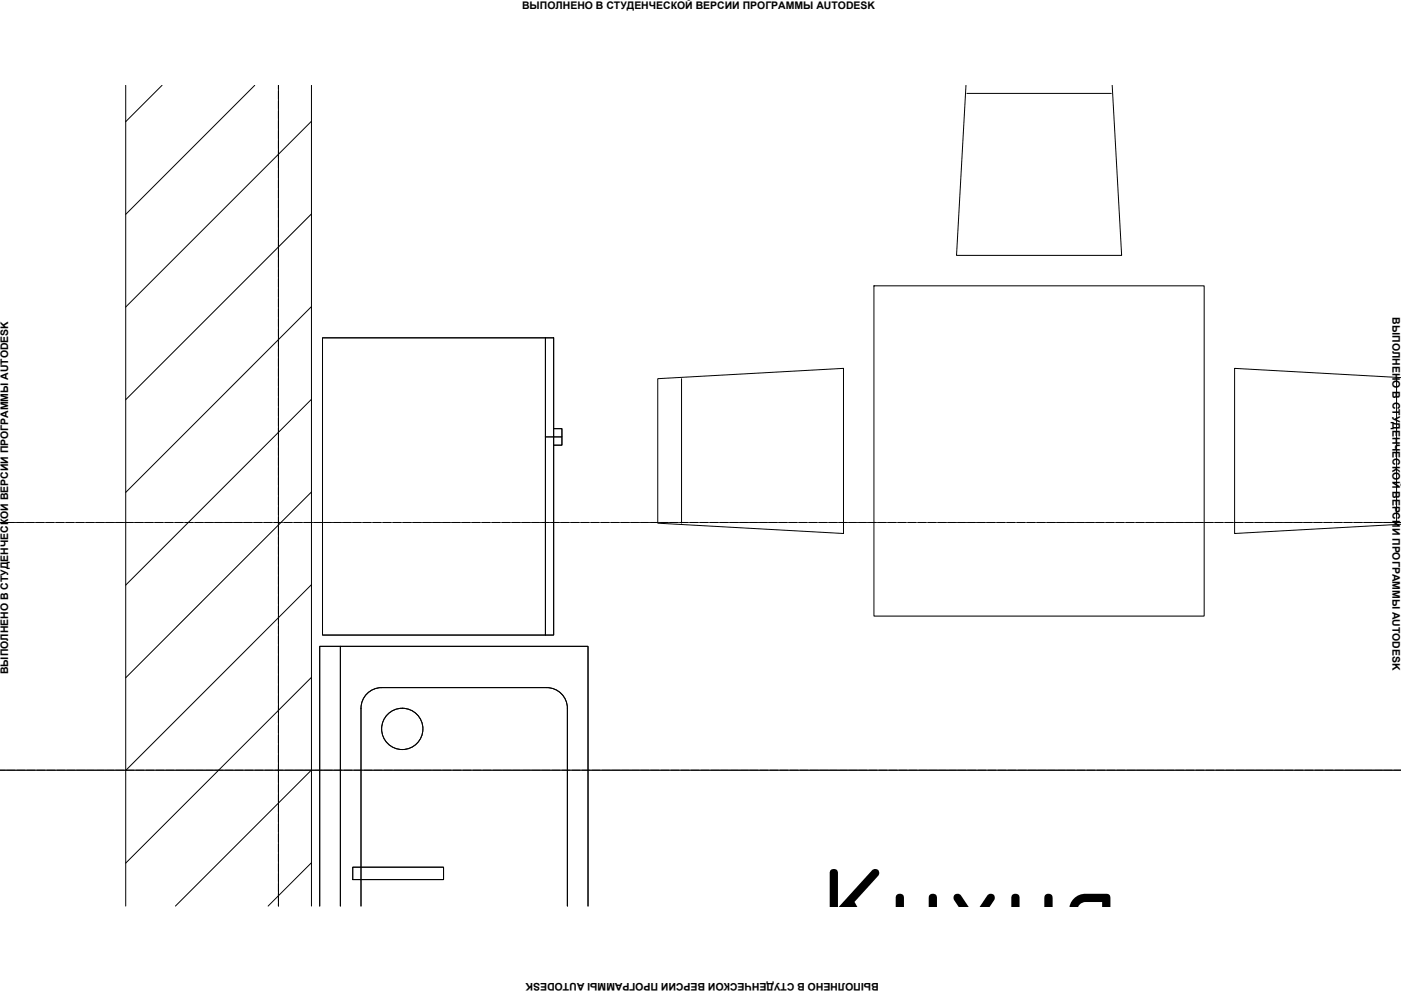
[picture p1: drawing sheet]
<svg xmlns="http://www.w3.org/2000/svg" width="594mm" height="420mm" viewBox="0 0 594 420" stroke-linecap="round" stroke-linejoin="round" font-family="sans-serif">
<path d="M68.7 36.2l-15.4 15.4M108 36.2l-54.7 54.7M132.1 51.4l-78.8 78.8M132.1 90.7l-78.8 78.8M132.1 130l-78.8 78.8M132.1 169.3l-78.8 78.8M132.1 208.6l-78.8 78.8M132.1 247.9l-78.8 78.7M132.1 287.2l-78.8 78.7M132.1 326.5l-57.7 57.7M132.1 365.8l-18.4 18.4" fill="none" stroke="#000" stroke-width=".42"/>
<path d="M53.3 36.2v348M132.1 36.2v348" fill="none" stroke="#000" stroke-width=".42"/>
<g fill="none" stroke="#000" stroke-width=".42">
<path d="M409.6 36.2l-4 72.1h70l-4-72.1M410 39.6h61.2M370.6 121.2h140v140h-140zM136.8 143.2h98v126.1h-98zM231.3 143.2v126.1M278.9 160.6l78.8-4.4v70l-78.8-4.4zM289 160.6v61.2M592.2 160.6v61.2M594 160.1l-70.5-3.9v70l70.5-3.9M231.3 185.2h7M234.8 181.7h3.5v7h-3.5M144.3 274v110.2"/>
<path d="M149.6 367.7h38.5v5.2h-38.5zM135.6 384.2v-110.2h113.7v110.2M153.1 384.2v-83.9a8.8 8.8 0 0 1 8.7-8.8h70a8.8 8.8 0 0 1 8.8 8.8v83.9"/>
<circle cx="170.6" cy="309" r="8.8"/>
</g>
<g fill="none" stroke="#000" stroke-width=".42">
<path d="M118.1 36.2v348M0 221.5h2M2.3 221.5h.2M2.7 221.5h3.5M6.5 221.5h.2M6.9 221.5h3.5M10.7 221.5h.2M11.1 221.5h3.5M14.9 221.5h.2M15.3 221.5h3.5M19.1 221.5h.2M19.5 221.5h3.5"/>
<path d="M23.3 221.5h.2M23.7 221.5h3.5M27.5 221.5h.2M27.9 221.5h3.5M31.7 221.5h.2M32.1 221.5h3.5M35.9 221.5h.2M36.3 221.5h3.5M40.1 221.5h.2M40.5 221.5h3.5M44.3 221.5h.2M44.7 221.5h3.5"/>
<path d="M48.5 221.5h.2M48.9 221.5h3.5M52.7 221.5h.2M53.1 221.5h3.5M56.9 221.5h.2M57.3 221.5h3.5M61.1 221.5h.2M61.5 221.5h3.5M65.3 221.5h.2M65.7 221.5h3.5M69.5 221.5h.2M69.9 221.5h3.5"/>
<path d="M73.7 221.5h.2M74.1 221.5h3.5M77.9 221.5h.2M78.3 221.5h3.5M82.1 221.5h.2M82.5 221.5h3.5M86.3 221.5h.2M86.7 221.5h3.5M90.5 221.5h.2M90.9 221.5h3.5M94.7 221.5h.2M95.1 221.5h3.5"/>
<path d="M98.9 221.5h.2M99.3 221.5h3.5M103.1 221.5h.2M103.5 221.5h3.5M107.3 221.5h.2M107.7 221.5h3.5M111.5 221.5h.2M111.9 221.5h3.5M115.7 221.5h.2M116.1 221.5h3.5M119.9 221.5h.2M120.3 221.5h3.5"/>
<path d="M124.1 221.5h.2M124.5 221.5h3.5M128.3 221.5h.2M128.7 221.5h3.5M132.5 221.5h.2M132.9 221.5h3.5M136.7 221.5h.2M137.1 221.5h3.5M140.9 221.5h.2M141.3 221.5h3.5M145.1 221.5h.2M145.5 221.5h3.5"/>
<path d="M149.3 221.5h.2M149.7 221.5h3.5M153.5 221.5h.2M153.9 221.5h3.5M157.7 221.5h.2M158.1 221.5h3.5M161.9 221.5h.2M162.3 221.5h3.5M166.1 221.5h.2M166.5 221.5h3.5M170.3 221.5h.2M170.7 221.5h3.5"/>
<path d="M174.5 221.5h.2M174.9 221.5h3.5M178.7 221.5h.2M179.1 221.5h3.5M182.9 221.5h.2M183.3 221.5h3.5M187.1 221.5h.2M187.5 221.5h3.5M191.3 221.5h.2M191.7 221.5h3.6M195.5 221.5h.2M196 221.5h3.5"/>
<path d="M199.7 221.5h.2M200.2 221.5h3.5M203.9 221.5h.2M204.4 221.5h3.5M208.1 221.5h.2M208.6 221.5h3.5M212.3 221.5h.2M212.8 221.5h3.5M216.5 221.5h.2M217 221.5h3.5M220.7 221.5h.2M221.2 221.5h3.5"/>
<path d="M224.9 221.5h.2M225.4 221.5h3.5M229.1 221.5h.2M229.6 221.5h3.5M233.3 221.5h.2M233.8 221.5h3.5M237.5 221.5h.2M238 221.5h3.5M241.7 221.5h.2M242.2 221.5h3.5M245.9 221.5h.2M246.4 221.5h3.5"/>
<path d="M250.1 221.5h.2M250.6 221.5h3.5M254.3 221.5h.2M254.8 221.5h3.5M258.5 221.5h.2M259 221.5h3.5M262.7 221.5h.2M263.2 221.5h3.5M266.9 221.5h.2M267.4 221.5h3.5M271.1 221.5h.2M271.6 221.5h3.5"/>
<path d="M275.3 221.5h.2M275.8 221.5h3.5M279.5 221.5h.2M280 221.5h3.5M283.7 221.5h.2M284.2 221.5h3.5M287.9 221.5h.2M288.4 221.5h3.5M292.1 221.5h.2M292.6 221.5h3.5M296.3 221.5h.2M296.8 221.5h3.5"/>
<path d="M300.5 221.5h.2M301 221.5h3.5M304.7 221.5h.2M305.2 221.5h3.5M308.9 221.5h.2M309.4 221.5h3.5M313.1 221.5h.2M313.6 221.5h3.5M317.3 221.5h.2M317.8 221.5h3.5M321.5 221.5h.2M322 221.5h3.5"/>
<path d="M325.7 221.5h.2M326.2 221.5h3.5M329.9 221.5h.2M330.4 221.5h3.5M334.1 221.5h.2M334.6 221.5h3.5M338.3 221.5h.2M338.8 221.5h3.5M342.5 221.5h.2M343 221.5h3.5M346.7 221.5h.2M347.2 221.5h3.5"/>
<path d="M350.9 221.5h.2M351.4 221.5h3.5M355.1 221.5h.2M355.6 221.5h3.5M359.3 221.5h.2M359.8 221.5h3.5M363.5 221.5h.2M364 221.5h3.5M367.7 221.5h.2M368.2 221.5h3.5M371.9 221.5h.2M372.4 221.5h3.5"/>
<path d="M376.1 221.5h.2M376.6 221.5h3.5M380.3 221.5h.2M380.8 221.5h3.5M384.5 221.5h.2M385 221.5h3.5M388.7 221.5h.2M389.2 221.5h3.5M392.9 221.5h.2M393.4 221.5h3.5M397.1 221.5h.2M397.6 221.5h3.5"/>
<path d="M401.3 221.5h.2M401.8 221.5h3.5M405.5 221.5h.2M406 221.5h3.5M409.8 221.5h.1M410.2 221.5h3.5M414 221.5h.1M414.4 221.5h3.5M418.2 221.5h.1M418.6 221.5h3.5M422.4 221.5h.1M422.8 221.5h3.5"/>
<path d="M426.6 221.5h.1M427 221.5h3.5M430.8 221.5h.1M431.2 221.5h3.5M435 221.5h.1M435.4 221.5h3.5M439.2 221.5h.1M439.6 221.5h3.5M443.4 221.5h.1M443.8 221.5h3.5M447.6 221.5h.1M448 221.5h3.5"/>
<path d="M451.8 221.5h.1M452.2 221.5h3.5M456 221.5h.1M456.4 221.5h3.5M460.2 221.5h.1M460.6 221.5h3.5M464.4 221.5h.1M464.8 221.5h3.5M468.6 221.5h.1M469 221.5h3.5M472.8 221.5h.1M473.2 221.5h3.5"/>
<path d="M477 221.5h.1M477.4 221.5h3.5M481.2 221.5h.1M481.6 221.5h3.5M485.4 221.5h.1M485.8 221.5h3.5M489.6 221.5h.1M490 221.5h3.5M493.8 221.5h.1M494.2 221.5h3.5M498 221.5h.1M498.4 221.5h3.5"/>
<path d="M502.2 221.5h.1M502.6 221.5h3.5M506.4 221.5h.1M506.8 221.5h3.5M510.6 221.5h.1M511 221.5h3.5M514.8 221.5h.1M515.2 221.5h3.5M519 221.5h.1M519.4 221.5h3.5M523.2 221.5h.1M523.6 221.5h3.5"/>
<path d="M527.4 221.5h.1M527.8 221.5h3.5M531.6 221.5h.1M532 221.5h3.5M535.8 221.5h.1M536.2 221.5h3.5M540 221.5h.1M540.4 221.5h3.5M544.2 221.5h.1M544.6 221.5h3.5M548.4 221.5h.1M548.8 221.5h3.5"/>
<path d="M552.6 221.5h.1M553 221.5h3.5M556.8 221.5h.2M557.2 221.5h3.5M561 221.5h.2M561.4 221.5h3.5M565.2 221.5h.2M565.6 221.5h3.5M569.4 221.5h.2M569.8 221.5h3.5M573.6 221.5h.2M574 221.5h3.5"/>
<path d="M577.8 221.5h.2M578.2 221.5h3.5M582 221.5h.2M582.4 221.5h3.5M586.2 221.5h.2M586.6 221.5h3.5M590.4 221.5h.2M590.8 221.5h3.2M0 326.5h2.3M2.6 326.5h.2M3 326.5h3.5M6.8 326.5h.2"/>
<path d="M7.2 326.5h3.5M11 326.5h.2M11.4 326.5h3.5M15.2 326.5h.2M15.6 326.5h3.5M19.4 326.5h.2M19.8 326.5h3.5M23.6 326.5h.2M24 326.5h3.5M27.8 326.5h.2M28.2 326.5h3.5M32 326.5h.2"/>
<path d="M32.4 326.5h3.5M36.2 326.5h.2M36.6 326.5h3.5M40.4 326.5h.2M40.8 326.5h3.5M44.6 326.5h.2M45 326.5h3.5M48.8 326.5h.2M49.2 326.5h3.5M53 326.5h.2M53.4 326.5h3.5M57.2 326.5h.2"/>
<path d="M57.6 326.5h3.5M61.4 326.5h.2M61.8 326.5h3.5M65.6 326.5h.2M66 326.5h3.5M69.8 326.5h.2M70.2 326.5h3.5M74 326.5h.2M74.4 326.5h3.5M78.2 326.5h.2M78.6 326.5h3.5M82.4 326.5h.2"/>
<path d="M82.8 326.5h3.5M86.6 326.5h.2M87 326.5h3.5M90.8 326.5h.2M91.2 326.5h3.5M95 326.5h.2M95.4 326.5h3.5M99.2 326.5h.2M99.6 326.5h3.6M103.4 326.5h.2M103.9 326.5h3.5M107.6 326.5h.2"/>
<path d="M108.1 326.5h3.5M111.8 326.5h.2M112.3 326.5h3.5M116 326.5h.2M116.5 326.5h3.5M120.2 326.5h.2M120.7 326.5h3.5M124.4 326.5h.2M124.9 326.5h3.5M128.6 326.5h.2M129.1 326.5h3.5M132.8 326.5h.2"/>
<path d="M133.3 326.5h3.5M137 326.5h.2M137.5 326.5h3.5M141.2 326.5h.2M141.7 326.5h3.5M145.4 326.5h.2M145.9 326.5h3.5M149.6 326.5h.2M150.1 326.5h3.5M153.8 326.5h.2M154.3 326.5h3.5M158 326.5h.2"/>
<path d="M158.5 326.5h3.5M162.2 326.5h.2M162.7 326.5h3.5M166.4 326.5h.2M166.9 326.5h3.5M170.6 326.5h.2M171.1 326.5h3.5M174.8 326.5h.2M175.3 326.5h3.5M179 326.5h.2M179.5 326.5h3.5M183.2 326.5h.2"/>
<path d="M183.7 326.5h3.5M187.4 326.5h.2M187.9 326.5h3.5M191.6 326.5h.2M192.1 326.5h3.5M195.8 326.5h.2M196.3 326.5h3.5M200 326.5h.2M200.5 326.5h3.5M204.2 326.5h.2M204.7 326.5h3.5M208.4 326.5h.2"/>
<path d="M208.9 326.5h3.5M212.6 326.5h.2M213.1 326.5h3.5M216.8 326.5h.2M217.3 326.5h3.5M221 326.5h.2M221.5 326.5h3.5M225.2 326.5h.2M225.7 326.5h3.5M229.4 326.5h.2M229.9 326.5h3.5M233.6 326.5h.2"/>
<path d="M234.1 326.5h3.5M237.8 326.5h.2M238.3 326.5h3.5M242 326.5h.2M242.5 326.5h3.5M246.2 326.5h.2M246.7 326.5h3.5M250.4 326.5h.2M250.9 326.5h3.5M254.6 326.5h.2M255.1 326.5h3.5M258.8 326.5h.2"/>
<path d="M259.3 326.5h3.5M263 326.5h.2M263.5 326.5h3.5M267.2 326.5h.2M267.7 326.5h3.5M271.4 326.5h.2M271.9 326.5h3.5M275.6 326.5h.2M276.1 326.5h3.5M279.8 326.5h.2M280.3 326.5h3.5M284 326.5h.2"/>
<path d="M284.5 326.5h3.5M288.2 326.5h.2M288.7 326.5h3.5M292.4 326.5h.2M292.9 326.5h3.5M296.6 326.5h.2M297.1 326.5h3.5M300.8 326.5h.2M301.3 326.5h3.5M305 326.5h.2M305.5 326.5h3.5M309.2 326.5h.2"/>
<path d="M309.7 326.5h3.5M313.4 326.5h.2M313.9 326.5h3.5M317.6 326.5h.2M318.1 326.5h3.5M321.9 326.5h.1M322.3 326.5h3.5M326.1 326.5h.1M326.5 326.5h3.5M330.3 326.5h.1M330.7 326.5h3.5M334.5 326.5h.1"/>
<path d="M334.9 326.5h3.5M338.7 326.5h.1M339.1 326.5h3.5M342.9 326.5h.1M343.3 326.5h3.5M347.1 326.5h.1M347.5 326.5h3.5M351.3 326.5h.1M351.7 326.5h3.5M355.5 326.5h.1M355.9 326.5h3.5M359.7 326.5h.1"/>
<path d="M360.1 326.5h3.5M363.9 326.5h.1M364.3 326.5h3.5M368.1 326.5h.1M368.5 326.5h3.5M372.3 326.5h.1M372.7 326.5h3.5M376.5 326.5h.1M376.9 326.5h3.5M380.7 326.5h.1M381.1 326.5h3.5M384.9 326.5h.1"/>
<path d="M385.3 326.5h3.5M389.1 326.5h.1M389.5 326.5h3.5M393.3 326.5h.1M393.7 326.5h3.5M397.5 326.5h.1M397.9 326.5h3.5M401.7 326.5h.1M402.1 326.5h3.5M405.9 326.5h.1M406.3 326.5h3.5M410.1 326.5h.1"/>
<path d="M410.5 326.5h3.5M414.3 326.5h.1M414.7 326.5h3.5M418.5 326.5h.1M418.9 326.5h3.5M422.7 326.5h.1M423.1 326.5h3.5M426.9 326.5h.1M427.3 326.5h3.5M431.1 326.5h.1M431.5 326.5h3.5M435.3 326.5h.1"/>
<path d="M435.7 326.5h3.5M439.5 326.5h.1M439.9 326.5h3.5M443.7 326.5h.1M444.1 326.5h3.5M447.9 326.5h.1M448.3 326.5h3.5M452.1 326.5h.1M452.5 326.5h3.5M456.3 326.5h.1M456.7 326.5h3.5M460.5 326.5h.1"/>
<path d="M460.9 326.5h3.5M464.7 326.5h.2M465.1 326.5h3.5M468.9 326.5h.2M469.3 326.5h3.5M473.1 326.5h.2M473.5 326.5h3.5M477.3 326.5h.2M477.7 326.5h3.5M481.5 326.5h.2M481.9 326.5h3.5M485.7 326.5h.2"/>
<path d="M486.1 326.5h3.5M489.9 326.5h.2M490.3 326.5h3.5M494.1 326.5h.2M494.5 326.5h3.5M498.3 326.5h.2M498.7 326.5h3.5M502.5 326.5h.2M502.9 326.5h3.5M506.7 326.5h.2M507.1 326.5h3.5M510.9 326.5h.2"/>
<path d="M511.3 326.5h3.5M515.1 326.5h.2M515.5 326.5h3.5M519.3 326.5h.2M519.7 326.5h3.5M523.5 326.5h.2M523.9 326.5h3.5M527.7 326.5h.2M528.1 326.5h3.5M531.9 326.5h.2M532.3 326.5h3.5M536.1 326.5h.2"/>
<path d="M536.5 326.5h3.5M540.3 326.5h.2M540.7 326.5h3.5M544.5 326.5h.2M544.9 326.5h3.5M548.7 326.5h.2M549.1 326.5h3.5M552.9 326.5h.2M553.3 326.5h3.5M557.1 326.5h.2M557.5 326.5h3.5M561.3 326.5h.2"/>
<path d="M561.7 326.5h3.5M565.5 326.5h.2M565.9 326.5h3.5M569.7 326.5h.2M570.1 326.5h3.5M573.9 326.5h.2M574.3 326.5h3.5M578.1 326.5h.2M578.5 326.5h3.5M582.3 326.5h.2M582.7 326.5h3.5M586.5 326.5h.2"/>
<path d="M586.9 326.5h3.5M590.7 326.5h.2M591.1 326.5h2.9"/>
</g>
<text font-size="48.9" x="348.3" y="403.4">Кухня</text>
<g font-size="4.4">
<text x="221.4" y="3.7">ВЫПОЛНЕНО В СТУДЕНЧЕСКОЙ ВЕРСИИ ПРОГРАММЫ AUTODESK</text>
<text x="590.5" y="134.5" transform="rotate(90 590.5 134.5)">ВЫПОЛНЕНО В СТУДЕНЧЕСКОЙ ВЕРСИИ ПРОГРАММЫ AUTODESK</text>
<text x="3.5" y="285.8" transform="rotate(-90 3.5 285.8)">ВЫПОЛНЕНО В СТУДЕНЧЕСКОЙ ВЕРСИИ ПРОГРАММЫ AUTODESK</text>
<text x="372.6" y="416.7" transform="rotate(-180 372.6 416.7)">ВЫПОЛНЕНО В СТУДЕНЧЕСКОЙ ВЕРСИИ ПРОГРАММЫ AUTODESK</text>
</g>
</svg>
